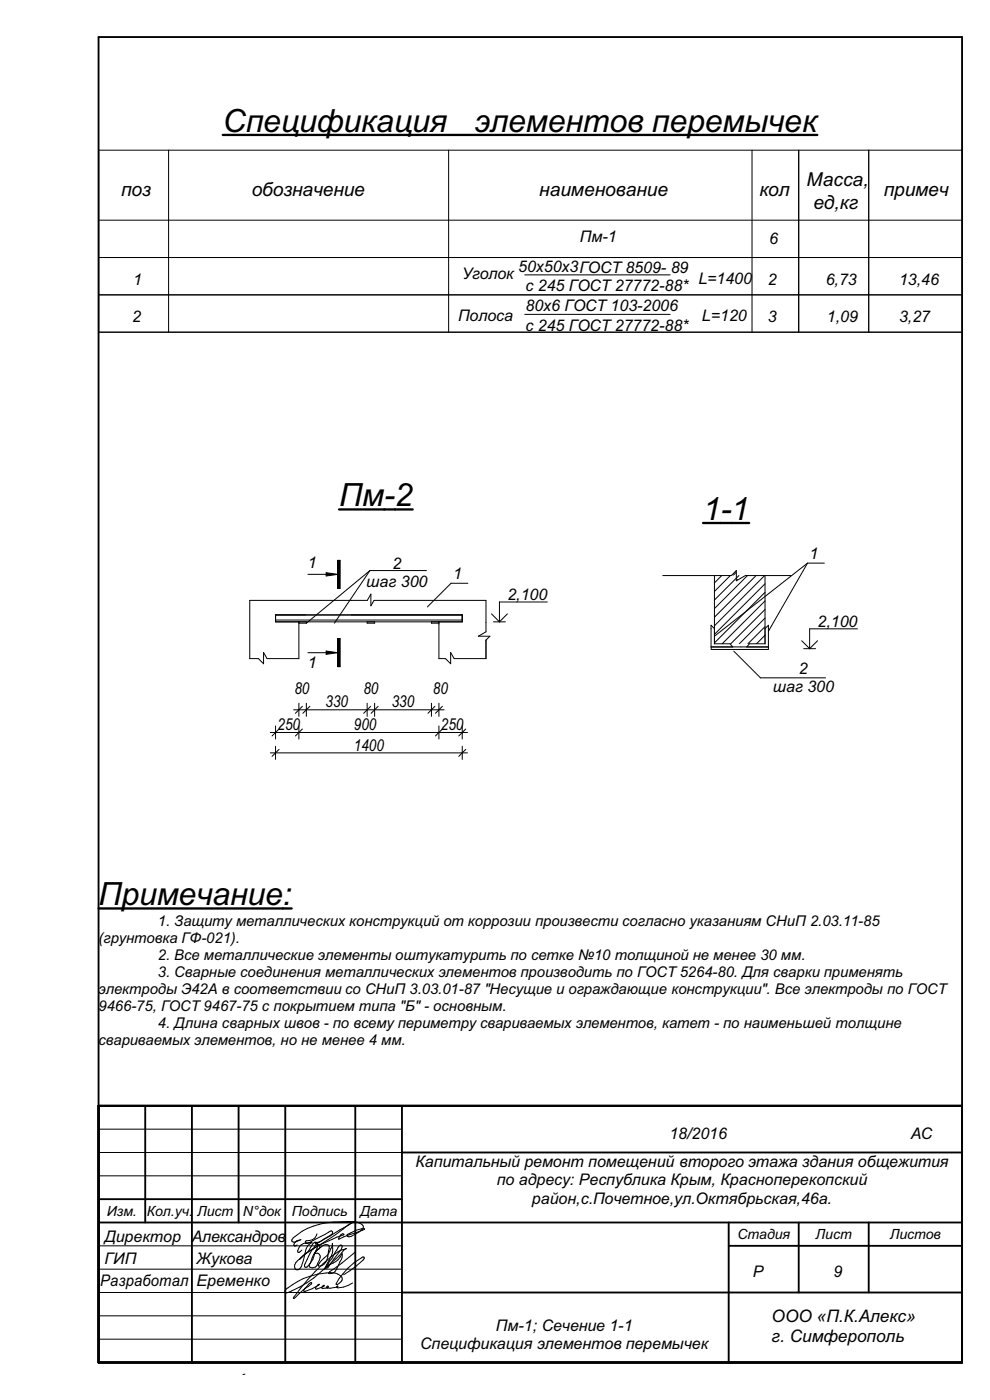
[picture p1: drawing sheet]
<svg xmlns="http://www.w3.org/2000/svg" width="210mm" height="297mm" viewBox="0 0 210 297" stroke-linecap="round" stroke-linejoin="round" font-family="sans-serif">
<path d="M52 291.5l-.4 .1" fill="none" stroke="#000" stroke-width=".21"/>
<g fill="none" stroke="#000" stroke-width=".21">
<path d="M35.8 31.9v38.6M95.2 31.9v38.6M159.5 31.9v38.6M169.4 31.9v38.6M184.3 31.9v38.6M204.1 31.9h-183.2v38.6h183.2M20.9 54.6h183.2M20.9 46.7h183.2M111.3 58.3h30.9M20.9 62.6h183.2M111.3 66.7h30.9M171.3 119.5l-8.3 14.4"/>
<path d="M171.3 119.5h3.6M171.3 119.5l-19.8 15.5M58.5 130.5h39.6v1.4h-39.6zM58.5 131.5h39.6M63.4 132.2h1.6M63.4 131.9v7.8h-6.8l-.7-1.3v2.4l-1.1-1.1h-1.8v-12.3h24.9l.8-1.4v2.5l.6-1.1h23.8v6.6l-1.6 1h2.4l-.8 .8v3.9h-6.8l-.7-1.3v2.4l-1.1-1.1h-1.4v-7.8M65 131.9v.3M77.9 131.9v.3h1.6v-.3M78.5 121h12M78.5 121l-7.6 11.2M78.5 121l-13.5 11.2M91.5 131.9v.3h1.6"/>
<path d="M99.2 123.7h-3.5l-5 5.1M140.6 122.1h14.5l1.1-1.1v2.2M150.9 137.2h12.1v.6h-12.1zM151.5 122.1v14.5M153.1 122.1l-1.6 1.6M154.9 122.1l-3.4 3.4M155.7 138.1l5.6 5.7h13.8M156.2 121.4l-.7 .7M156.5 122.9l-.3 .3M156.7 122.1l-5.2 5.2M158.6 122.1l-7.1 7M160.4 122.1l-8.9 8.8"/>
<path d="M162.2 122.1l-10.7 10.7M162.3 134.8l-1.8 1.8M162.3 132.9l-3.7 3.7M162.3 131.1l-5.5 5.5M162.3 129.3l-7.3 7.3M162.3 127.5l-9.1 9.1M162.3 125.7l-10.8 10.7M162.3 123.8l-10.8 10.8M162.3 122.1v14.5M167.8 122.1h-9.7l-1.9 1.1M20.9 239.5h64.4M20.9 244.5h64.4"/>
<path d="M20.9 249.4h64.4M20.9 274.2h64.4M20.9 269.2h64.4M20.9 264.3h64.4M20.9 279.1h64.4M20.9 284.1h64.4"/>
</g>
<g fill="none" stroke="#000" stroke-width=".4">
<path d="M20.9 7.9h183.2v281.1h-183.2zM20.9 234.6h183.2M30.8 234.6v24.7M40.7 234.6v54.4M50.6 234.6v24.7M60.5 234.6v54.4M75.4 234.6v54.4M85.3 234.6v54.4M20.9 254.4h64.4M20.9 259.3h183.2M85.3 244.5h118.8M154.6 259.3v29.7"/>
<path d="M169.4 259.3v14.9M184.3 259.3v14.9M85.3 274.2h118.8M154.6 264.3h49.5"/>
</g>
<!-- layer: ar_note -->
<g fill="none" stroke="#000" stroke-width=".21">
<path d="M150.8 132.6l.7 .7v3.3h3.4l.5 .6h-4.6zM159 136.6h3.3v-3.3l.7-.7v4.6h-4.6zM63 264.1l-.4 .3-.2-.2a1.06 1.06 0 0 1 1-1.1l.4-.1a1.65 1.65 0 0 1-1.9 .3 .88 .88 0 0 1 .7-1 14.7 14.7 0 0 1 10-3.1 5.7 5.7 0 0 1 4.4 .7v.6a5.9 5.9 0 0 1-3 1.9l-.3-.2-.1-.2 .2-.2a6.5 6.5 0 0 1 3.5-1.1 7.1 7.1 0 0 1-3.1 1.2l-2.2 .9-.2 .1v-.2a.98 .98 0 0 1 1.1-.9v.2l-1.5 .5a30.3 30.3 0 0 0-7.6 4.3M63.9 266.8l1.4-1.2 .6-.9a1.33 1.33 0 0 1 1.1-1.2l.2 .2a1.21 1.21 0 0 1-.2 1.6l-.6 1.9-.5 .7M64 265.2l-.5 .5h-.3l-.1-.2a2.14 2.14 0 0 1 2.5-1.9h.6l-.2 .1a3 3 0 0 0-1.4 2.7l-.7 2.3-.3 .4-.4 .3a.71 .71 0 0 1-.7-.4 .71 .71 0 0 1 0-.7l.6-.8 .8-.7M66.4 264.9a8.8 8.8 0 0 0-2.9 2.3l.3-.4M66.4 264.9l-.9 1.6-.9 2.2 .3 .2 .2-.1 .8-.9M66.4 264.9a1.33 1.33 0 0 1 1.1-.9l.3 .1a.72 .72 0 0 1-.4 1.1l-.6 .6 .5 .1a.76 .76 0 0 1 .6 .9l-.5 1.2a1.1 1.1 0 0 1-1.8 .7v-.2l.2-.6M67.2 261.7a1.84 1.84 0 0 1-2.2 1.5l-.3 .3 .2 .3h.2l4.9-2.6 .4-.1 .2 .3-.3 .5-1.6 1a1.85 1.85 0 0 1-1.8 .7v.3h.2l8-4.8-1.3 .8a49.6 49.6 0 0 1-7.4 5M69.4 272.9h.3l-.1 .2-.2 .1-.1-.1zM72.9 270.4a19.6 19.6 0 0 0 4.3-3.4v-.3h-.3a13.1 13.1 0 0 0-5.6 5.8 1.29 1.29 0 0 0 1.2-1.6 3.2 3.2 0 0 0-3.3-.8 15 15 0 0 0-8.5 3.4l-.3 .3 .1 .4h.6a25.2 25.2 0 0 0 8.7-5.9 14.3 14.3 0 0 0 3.1-3.1l.6-.3-.7 .2a4.7 4.7 0 0 0-2.4 1.4 46 46 0 0 0-8.2 8.9l.1 .1 .2-.1a17 17 0 0 1 3.5-3l.1-.2a.52 .52 0 0 0-.7 .3l-1 1.4h.4l1.4-.5 1.5-.9-.3 .1-.5 .8a2.38 2.38 0 0 0 1.9-.7h-.3l-.2 .6 1.1-.1M74.8 272.2a5.1 5.1 0 0 1-3.3 1l.1-.4 .1 .1-.3 .2-1.4 .2-.6-.1"/>
<path d="M75.3 265.7l-2.8 2.3-2.6 1.8-.2 .3 .1 .1a1.44 1.44 0 0 0 1.7-1.1l.4-.9a3.3 3.3 0 0 0 .7-2.2l-.2 .2a3.7 3.7 0 0 1-2.3 2l-.6 .4-.3 .4 .4-.1 2.6-3.6a.91 .91 0 0 0 .3-1.1 .72 .72 0 0 0-.8 .5l-1.3 2.3-1.7 2.3 1.1-1.9a4.4 4.4 0 0 0 .7-3.6 6 6 0 0 1-2.3 3.6l-.7 1.1a1.49 1.49 0 0 0 1.8-1.2l.4-2a.8 .8 0 0 0-.1-1.2 2.12 2.12 0 0 0-2.1 .9 4.8 4.8 0 0 0-1.7 2.9"/>
</g>
<g fill="none" stroke="#000" stroke-width=".21">
<path d="M104.3 130.2l1.6 1.7M104.7 131.9h2.5M107.6 130.2l-1.7 1.7M116.1 127.7h-10.2v4.2M170.1 135.9l1.6 1.7M170.5 137.6h2.5M173.4 135.9l-1.7 1.7M181.9 133.4h-10.2v4.2M57.3 159.7h41.9M57.3 155.4h41.9M58.5 154v2.8M58.5 158.3v2.8"/>
<path d="M59.2 159l-1.5 1.5M59.2 154.7l-1.5 1.4M62.3 150.6h31.9M63.4 149.2v2.8M63.4 154v2.8M64.1 154.7l-1.4 1.4M64.1 149.8l-1.4 1.5M65 149.2v2.8M65.7 149.8l-1.5 1.5M77.9 149.2v2.8M78.6 149.8l-1.5 1.5M79.5 149.2v2.8"/>
<path d="M80.2 149.8l-1.5 1.5M91.5 149.2v2.8M92.3 149.8l-1.5 1.5M93.1 149.2v2.8M93.1 154v2.8M93.8 154.7l-1.4 1.4M93.8 149.8l-1.4 1.5M98.1 154v2.8M98.1 158.3v2.8M98.8 159l-1.5 1.5M98.8 154.7l-1.5 1.4"/>
</g>
<g fill="#000">
<path d="M69.2 121.5l2.5 .3-2.5 .4zM69.2 138.1l2.5 .4-2.5 .3z"/>
<path d="M71.7 118.9h.5v5.9h-.5z" fill-rule="evenodd"/>
<path d="M71.7 135.5h.5v5.9h-.5z" fill-rule="evenodd"/>
</g>
<path d="M71.7 118.9h.5v5.9h-.5zM65.3 121.8h3.9M65.3 138.5h3.9M69.2 121.5l2.5 .3-2.5 .4zM69.2 138.1l2.5 .4-2.5 .3zM71.7 135.5h.5v5.9h-.5z" fill="none" stroke="#000" stroke-width=".21"/>
<path d="M47.3 28.6h126.1M71.9 108.1h15.6M149.1 110.9h9.8M20.9 192.7h41" fill="none" stroke="#000" stroke-width=".49"/>
<g font-size="6.8">
<text x="47.3" y="27.9">Спецификация</text>
<text x="100.7" y="27.9">элементов перемычек</text>
<text x="71.9" y="107.4">Пм-2</text>
<text x="149.1" y="110.2">1-1</text>
<text x="20.9" y="192">Примечание:</text>
</g>
<g font-size="4.1">
<text x="25.7" y="41.5">поз</text>
<text x="53.4" y="41.5">обозначение</text>
<text x="114.4" y="41.5">наименование</text>
<text x="161.1" y="41.5">кол</text>
<text x="171.1" y="39.5">Масса,</text>
<text x="187.5" y="41.5">примеч</text>
<text x="172.5" y="44.4">ед,кг</text>
</g>
<g font-size="3.7">
<text x="163.7" y="280.4">ООО «П.К.Алекс»</text>
<text x="163.7" y="284.6">г. Симферополь</text>
</g>
<g font-size="3.5">
<text x="62.5" y="147.2">80</text>
<text x="77.1" y="147.2">80</text>
<text x="91.8" y="147.2">80</text>
<text x="58.9" y="154.9">250</text>
<text x="69.1" y="150.1">330</text>
<text x="75.1" y="154.9">900</text>
<text x="83.1" y="150.1">330</text>
<text x="93.5" y="154.9">250</text>
<text x="75.1" y="159.2">1400</text>
</g>
<g font-size="3.4">
<text x="123" y="51.3">Пм-1</text>
<text x="163.2" y="51.8">6</text>
<text x="98" y="59.2">Уголок</text>
<text x="109.9" y="57.7">50х50х3ГОСТ 8509- 89</text>
<text x="28.3" y="60.4">1</text>
<text x="111.4" y="61.8">с 245 ГОСТ 27772-88*</text>
<text x="148.1" y="60.2">L=1400</text>
<text x="162.9" y="60.4">2</text>
<text x="175.2" y="60.4">6,73</text>
<text x="190.7" y="60.4">13,46</text>
<text x="28" y="68.3">2</text>
<text x="97.2" y="68.1">Полоса</text>
<text x="111.4" y="70.2">с 245 ГОСТ 27772-88*</text>
<text x="111.5" y="66">80х6 ГОСТ 103-2006</text>
<text x="148.9" y="68.1">L=120</text>
<text x="162.9" y="68.3">3</text>
<text x="175.4" y="68.3">1,09</text>
<text x="190.7" y="68.3">3,27</text>
<text x="171.7" y="118.6">1</text>
<text x="65.3" y="120.4">1</text>
<text x="77.7" y="124.6">шаг 300</text>
<text x="83.2" y="120.7">2</text>
<text x="96.1" y="122.9">1</text>
<text x="107.6" y="127.4">2,100</text>
<text x="173.4" y="133.1">2,100</text>
<text x="65.3" y="141.8">1</text>
<text x="169.5" y="143">2</text>
<text x="163.9" y="146.8">шаг 300</text>
<text x="142" y="241.7">18/2016</text>
<text x="193.2" y="241.7">АС</text>
<text x="88.1" y="247.5">Капитальный ремонт помещений второго этажа здания общежития</text>
<text x="105.4" y="251.4">по адресу: Республика Крым, Красноперекопский</text>
<text x="112.8" y="255.3">район,с.Почетное,ул.Октябрьская,46а.</text>
<text x="22.2" y="263.4">Директор</text>
<text x="40.7" y="263.4">Александров</text>
<text x="22.2" y="268.2">ГИП</text>
<text x="41.7" y="268.2">Жукова</text>
<text x="21.3" y="272.8">Разработал</text>
<text x="41.7" y="272.8">Еременко</text>
<text x="159.7" y="270.9">Р</text>
<text x="176.8" y="270.9">9</text>
<text x="89.1" y="286.3">Спецификация элементов перемычек</text>
<text x="105.2" y="282.4">Пм-1; Сечение 1-1</text>
</g>
<g font-size="3.1">
<text x="33.5" y="196.5">1. Защиту металлических конструкций от коррозии произвести согласно указаниям СНиП 2.03.11-85</text>
<text x="20.9" y="200.1">(грунтовка ГФ-021).</text>
<text x="33.5" y="203.7">2. Все металлические элементы оштукатурить по сетке №10 толщиной не менее 30 мм.</text>
<text x="33.5" y="207.3">3. Сварные соединения металлических элементов производить по ГОСТ5264-80. Для сварки применять</text>
<text x="20.9" y="211">электроды Э42А в соответствии со СНиП 3.03.01-87 &quot;Несущие и ограждающие конструкции&quot;. Все электроды по ГОСТ</text>
<text x="20.9" y="214.6">9466-75, ГОСТ 9467-75 с покрытием типа &quot;Б&quot; - основным.</text>
<text x="20.9" y="221.8">свариваемых элементов, но не менее 4 мм.</text>
<text x="33.5" y="218.2">4. Длина сварных швов - по всему периметру свариваемых элементов, катет - по наименьшей толщине</text>
</g>
<g font-size="3">
<text x="22.7" y="257.9">Изм.</text>
<text x="31.2" y="257.9">Кол.уч.</text>
<text x="41.8" y="257.9">Лист</text>
<text x="51.5" y="257.9">N°док</text>
<text x="61.9" y="257.9">Подпись</text>
<text x="76.4" y="257.9">Дата</text>
<text x="156.4" y="262.9">Стадия</text>
<text x="173" y="262.9">Лист</text>
<text x="188.8" y="262.9">Листов</text>
</g>
</svg>
